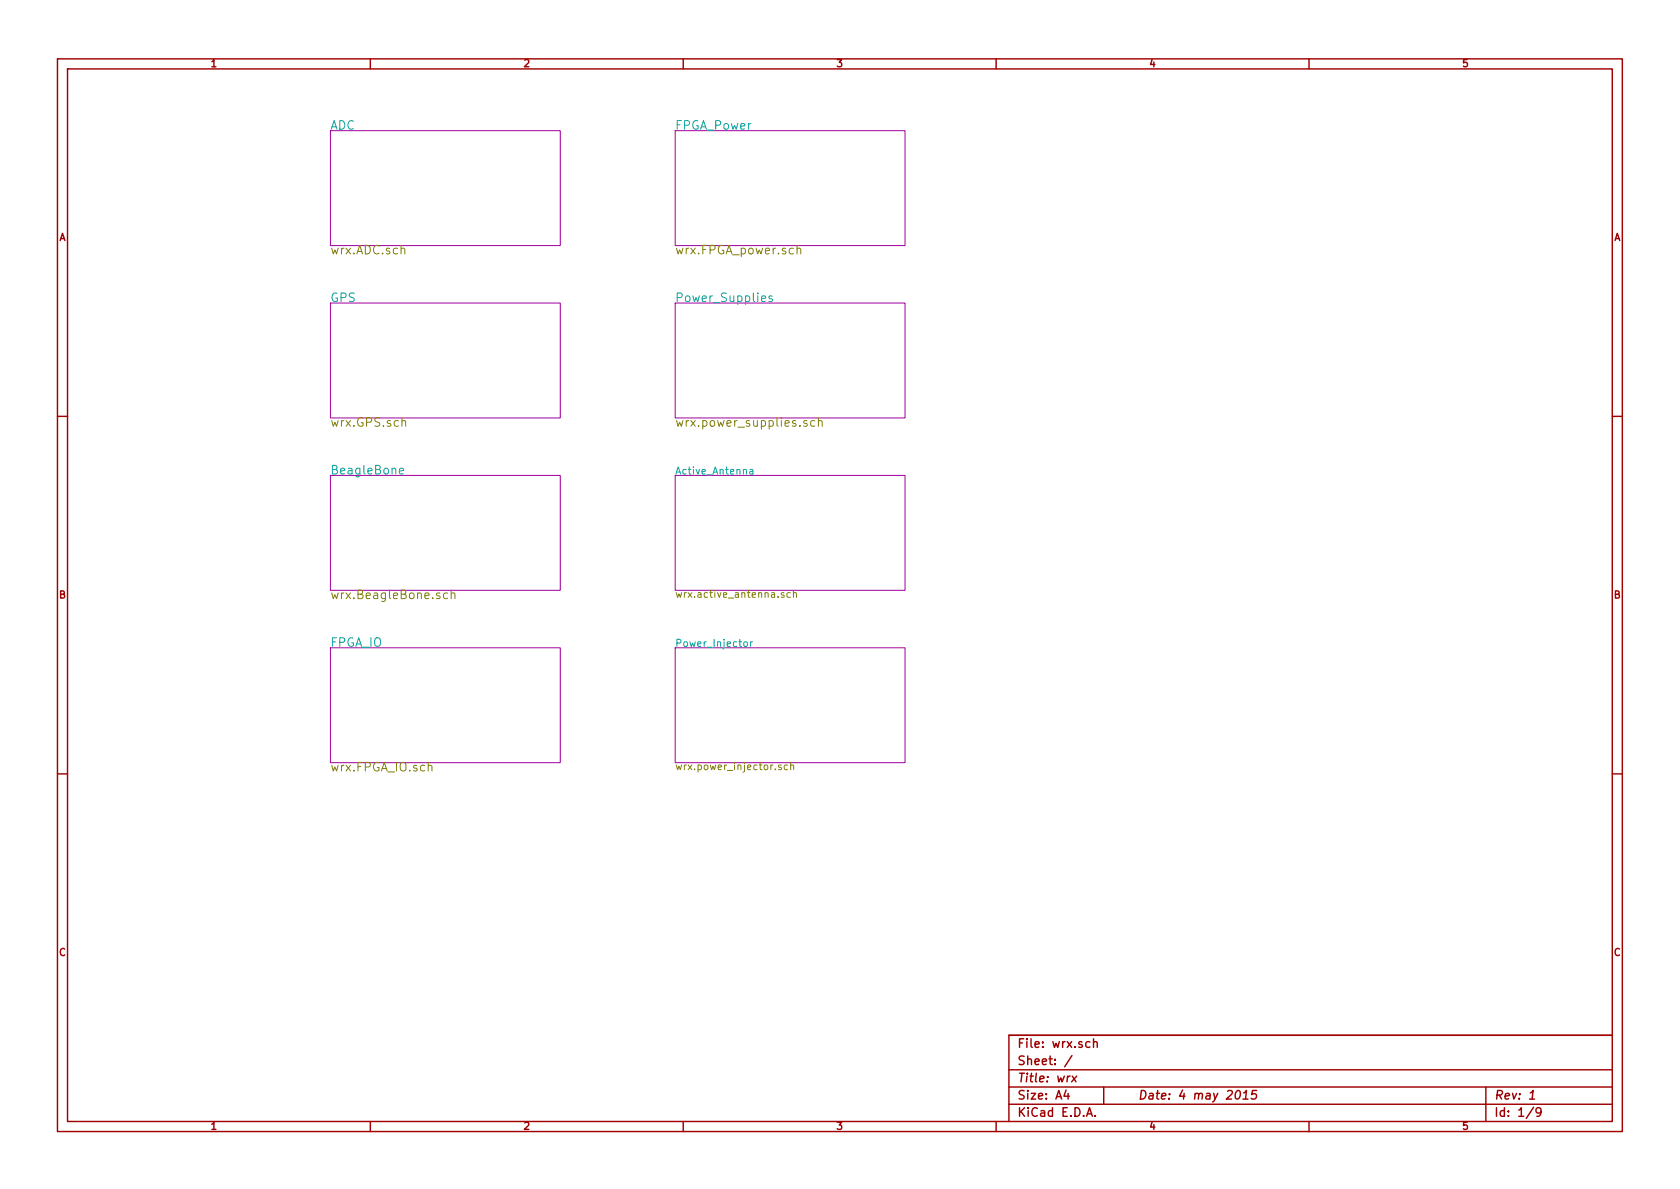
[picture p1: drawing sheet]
<svg xmlns="http://www.w3.org/2000/svg" width="297mm" height="210mm" viewBox="0 0 297 210" stroke-linecap="round" stroke-linejoin="round" font-family="sans-serif">
<g fill="none" stroke="#a00000" stroke-width=".25">
<path d="M10.2 10.4h276.6v189.7h-276.6zM11.9 12.2h273.2v186.1h-273.2zM65.5 10.4v1.8M120.8 10.4v1.8M176.1 10.4v1.8M231.4 10.4v1.8M10.2 73.6h1.7M285.1 73.6h1.7M10.2 136.8h1.7M285.1 136.8h1.7M65.5 198.3v1.8M120.8 198.3v1.8"/>
<path d="M176.1 198.3v1.8M178.4 189.2h106.7M178.4 195.3h106.7M178.4 192.2h106.7M188.5 192.8l-.4 1h1M188.8 193.3v1.1M189.5 186.7l-1.3 1.9M189.6 190.3l.6 1M190.4 190.3l-.9 1M192.1 197.4l.5-1.5 .5 1.5M192.3 197h.7M192.7 184.3a.48 .48 0 0 0-.7 0v.8l.3 .1 .4-.1"/>
<path d="M193.3 184.3h.1a.36 .36 0 0 1 .6 .1v.8M193.3 183.7v1.5M193.6 197.3v.1M195.1 192.2v3.1M218.6 193l.4-.2a.88 .88 0 0 1-.3 1.6l-.3-.3a1.19 1.19 0 0 1 .2-1.1zM219.8 194.4h.8M219.9 193.3l.5-.5-.2 1.6M222.2 192.8h-.7l-.2 .8 .2-.2 .5 .1 .2 .2-.2 .5-.2 .2-.6-.2M231.4 198.3v1.8M262.7 192.2v6.1M270.4 194.4h.9M270.6 193.3l.5-.5-.2 1.6"/>
<path d="M271.1 195.8l-1.3 2M272.5 196.5l-.3 .3h-.5l-.1-.3 .1-.5a.48 .48 0 0 1 .7 0 1.16 1.16 0 0 1-.2 1.3l-.5 .1M285.1 183.1h-106.7v15.2"/>
</g>
<path d="M58.4 23.1h40.7v20.3h-40.7zM119.4 23.1h40.6v20.3h-40.6zM58.4 53.6h40.7v20.3h-40.7zM119.4 53.6h40.6v20.3h-40.6zM58.4 84.1h40.7v20.3h-40.7zM119.4 84.1h40.6v20.3h-40.6zM58.4 114.5h40.7v20.4h-40.7zM119.4 114.5h40.6v20.4h-40.6z" fill="none" stroke="#a000a0" stroke-width=".18"/>
<g fill="none" stroke="#808000" stroke-width=".18">
<path d="M70.9 44h.1a.36 .36 0 0 1 .6 .1v.8M140.9 44h.1a.36 .36 0 0 1 .6 .1v.8M140.9 43.4v1.5M71.1 74.5v-.1a.36 .36 0 0 1 .6 .2v.8M142.7 74.4h-.4l-.2 .2 .1 .2 .5 .1v.4h-.6M144.1 74.4a.48 .48 0 0 0-.7 .1v.8l.2 .1 .5-.1M144.7 74.5l.1-.1a.36 .36 0 0 1 .6 .2v.8M144.7 73.9v1.5M79.1 104.9a.48 .48 0 0 0-.6 .1v.7l.2 .2 .4-.1M79.8 105l.1-.1a.36 .36 0 0 1 .5 .2v.8M79.8 104.3v1.6M138.6 104.8h-.3l-.2 .2 .1 .2 .4 .1v.3h-.5"/>
<path d="M139.7 104.8h-.3l-.3 .2 .1 .6h.5M140.3 104.9l.2-.1h.3v.8M140.3 104.4v1.2M75.7 135.5l.1-.1a.36 .36 0 0 1 .6 .2v.7M138.1 135.3h-.3l-.2 .2 .1 .1 .4 .2v.3h-.5M139.2 135.3h-.3l-.2 .2 .1 .6h.4M139.8 135.4l.2-.1h.3v.8M139.8 134.8v1.3"/>
</g>
<path d="M136.5 52.4l-.3-.1-.3 .2 .1 .3 .5 .1v.4h-.6M70.6 83.3l.7-.1v-.3l-.5-.1-.2 .2 .1 .7h.6M132.6 83.1h.5v.7M133.1 83.3l-.4 .1-.2 .1 .1 .3h.5M131.6 113.5h.3l.3 .2-.2 .6h-.3l-.2-.1zM132.7 113.5v.8M133 113.5l-.3 .2" fill="none" stroke="#00a0a0" stroke-width=".18"/>
<g font-size="2.1" fill="#00a0a0">
<text x="58.4" y="23">ADC</text>
<text x="119.4" y="23">FPGA_Power</text>
<text x="58.4" y="53.5">GPS</text>
<text x="119.4" y="53.5">Power_Supplies</text>
<text x="58.4" y="84">BeagleBone</text>
<text x="58.4" y="114.4">FPGA_IO</text>
</g>
<g font-size="2.1" fill="#808000">
<text x="58.4" y="45.1">wrx.ADC.sch</text>
<text x="119.4" y="45.1">wrx.FPGA_power.sch</text>
<text x="58.4" y="75.5">wrx.GPS.sch</text>
<text x="119.4" y="75.5">wrx.power_supplies.sch</text>
<text x="58.4" y="106">wrx.BeagleBone.sch</text>
<text x="58.4" y="136.5">wrx.FPGA_IO.sch</text>
</g>
<g font-size="2.1" fill="#a00000">
<text x="179.9" y="185.4">File: wrx.sch</text>
<text x="179.9" y="191.5">Title: wrx</text>
<text x="179.9" y="188.4">Sheet: /</text>
<text x="179.9" y="197.6">KiCad E.D.A.</text>
<text x="179.9" y="194.5">Size: A4</text>
<text x="201.2" y="194.5">Date: 4 may 2015</text>
<text x="264.2" y="194.5">Rev: 1</text>
<text x="264.2" y="197.6">Id: 1/9</text>
</g>
<g font-size="1.8" fill="#a00000">
<text x="37.3" y="11.9">1</text>
<text x="92.7" y="11.9">2</text>
<text x="148" y="11.9">3</text>
<text x="203.3" y="11.9">4</text>
<text x="258.6" y="11.9">5</text>
<text x="10.4" y="42.7">A</text>
<text x="285.3" y="42.7">A</text>
<text x="10.4" y="105.9">B</text>
<text x="285.3" y="105.9">B</text>
<text x="10.4" y="169.1">C</text>
<text x="285.3" y="169.1">C</text>
<text x="37.3" y="199.8">1</text>
<text x="92.7" y="199.8">2</text>
<text x="148" y="199.8">3</text>
<text x="203.3" y="199.8">4</text>
<text x="258.6" y="199.8">5</text>
</g>
<g font-size="1.8" fill="#00a0a0">
<text x="119.4" y="84">Active_Antenna</text>
<text x="119.4" y="114.4">Power_Injector</text>
</g>
<g font-size="1.8" fill="#808000">
<text x="119.4" y="105.8">wrx.active_antenna.sch</text>
<text x="119.4" y="136.2">wrx.power_injector.sch</text>
</g>
</svg>
